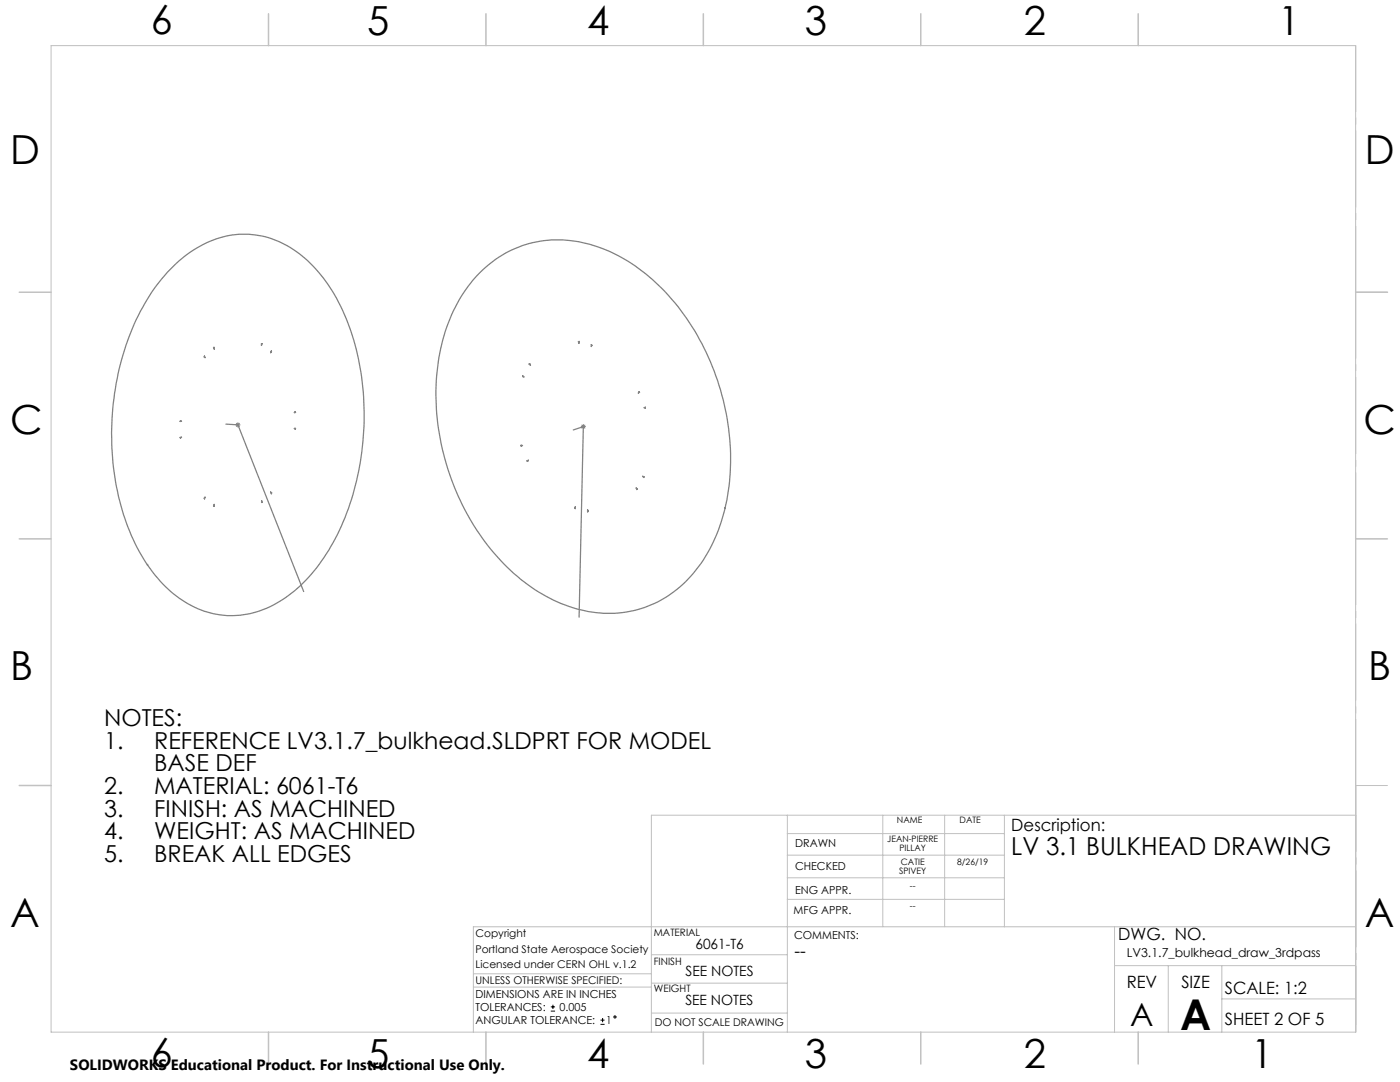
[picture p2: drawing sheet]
<svg xmlns="http://www.w3.org/2000/svg" width="279mm" height="216mm" viewBox="0 0 279 216" stroke-linecap="round" stroke-linejoin="round" font-family="sans-serif">
<g fill="none" stroke="#000" stroke-width=".2">
<path d="M109.9 201.8h.9M109.9 200.9h.9M110.3 200.5v.8M119.8 204.4h.9M119.8 203.6h.9M120.3 203.1v.9"/>
<circle cx="122.7" cy="202.9" r=".21"/>
</g>
<path d="M47 84.8h1M47.1 84.4l.7 .7M47.5 84.3v1M47.8 84.4l-.7 .7M52.2 99.9v.4M115.9 85.1h1M116.1 84.8l.7 .7M116.4 84.6v1M116.8 84.8l-.7 .7M117.3 101.7l.1 .4" fill="none" stroke="#808080" stroke-width=".2"/>
<g fill="none" stroke="#808080" stroke-width=".25">
<path d="M33.4 54.4a21.3 21.3 0 0 1 14.9-7.7 19.2 19.2 0 0 1 15.2 7.5 41.2 41.2 0 0 1 8.8 22 54.1 54.1 0 0 1-6.7 33.6 27.3 27.3 0 0 1-13.7 12.1 17.7 17.7 0 0 1-18.3-4.3 35.7 35.7 0 0 1-9.7-17.7 54.8 54.8 0 0 1 4.6-38.6 33.6 33.6 0 0 1 4.9-6.9zM96 54.2a22.2 22.2 0 0 1 24.8-4.4 38.7 38.7 0 0 1 17.8 16.2 48.4 48.4 0 0 1 5.8 36.4 27.2 27.2 0 0 1-13.1 17.7 23.4 23.4 0 0 1-21.6-.7 41.5 41.5 0 0 1-17.8-19.5 46.7 46.7 0 0 1-2.8-34.6 28.5 28.5 0 0 1 6.9-11.1zM40.8 71l.1 .4-.2-.2zM42.6 69.3h.2v.4zM52.2 68.6h.1l-.1 .3zM54.2 70l-.2 .4zM104.3 75l.3 .2-.3-.1zM105.6 72.6h.1l.2 .3zM115.4 68.2l.2-.1-.1 .4zM118 68.8l.1 .1-.1 .2zM127.5 78.2l.1 .1-.2 .1zM35.9 87.3l.3-.1-.2 .2z"/>
<path d="M36 83.9l.2 .2h-.3zM40.9 99.2l-.1 .4-.1-.2zM45.1 84.6l2.4 .2 13.1 33.2M52.2 99.9l.1 .4h-.1zM54 98.2l.2 .2v.1zM58.7 85.5h.3l-.1 .2zM58.9 82.1l.1 .2h-.3zM104 88.8l.3 .1-.3 .1zM105.2 92l.2-.2-.1 .3zM114.4 85.8l2-.7-.8 38.1M127 97.4l.2 .2-.1 .1zM128.2 95l.3 .1v.2z"/>
<path d="M128.6 81.4l.2-.2v.2zM29.4 112.6h.1M42.8 100.6v.4h-.2zM114.8 101.1v.4l-.1-.1zM117.3 101.7l.1 .4h-.1zM144.7 101.4h.1"/>
</g>
<path d="M270.6 9.1v49.2M270.6 58.3v49.2M270.6 107.5v49.2M270.6 156.7v49.2" fill="none" stroke="#c0c0c0" stroke-width=".2" stroke-dasharray="15.2 1.3 1.3 1.3" stroke-dashoffset="2.1"/>
<g fill="none" stroke="#c0c0c0" stroke-width=".2">
<path d="M10.2 9.1h260.3v196.9h-260.3zM270.5 58.3h6.4M270.5 156.7h6.4M157.1 162.7v43.3M157.1 175.2h43.3M157.1 170.6h43.3M157.1 166.3h43.3M157.1 179.5h43.3M176.2 162.7v22.2M188.5 162.7v22.2M200.4 162.7v22.2M270.6 162.7h-140.6v43.3"/>
<path d="M94.5 197h35.5M94.5 194.3h35.5M130 196.2h27.1M130 190.5h27.1M222.4 184.9v21.1M222.4 192.7h48.1M233.2 192.7v13.3M243.8 199.3h26.7M243.8 192.7v13.3M270.5 184.9h-176v21.1M130 202.1h27.1"/>
</g>
<g fill="none" stroke="#c0c0c0" stroke-width=".3">
<path d="M53.6 2.8v6.3M97 2.8v6.3M140.4 2.8v6.3M183.8 2.8v6.3M227.2 2.8v6.3M3.8 58.3h6.4M270.5 58.3h6.4M3.8 107.5h6.4M270.5 107.5h6.4M3.8 156.7h6.4M53.6 206v6.3M97 206v6.3"/>
<path d="M140.4 206v6.3M183.8 206v6.3M227.2 206v6.3"/>
</g>
<text font-size="8.5" x="235.5" y="205.4">A</text>
<g font-size="8">
<text x="30.1" y="6.8">6</text>
<text x="73.3" y="6.9">5</text>
<text x="117.2" y="6.9">4</text>
<text x="160.6" y="6.9">3</text>
<text x="204.3" y="6.9">2</text>
<text x="255.1" y="6.9">1</text>
<text x="2.1" y="32.7">D</text>
<text x="272.4" y="32.7">D</text>
<text x="2.1" y="86.5">C</text>
<text x="272.1" y="86.5">C</text>
<text x="2.1" y="135.6">B</text>
<text x="273.1" y="135.6">B</text>
<text x="2.1" y="185.1">A</text>
<text x="272.4" y="185.1">A</text>
<text x="30.1" y="213">6</text>
<text x="73.3" y="213.1">5</text>
<text x="117.2" y="213.1">4</text>
<text x="160.6" y="213.1">3</text>
<text x="204.3" y="213.1">2</text>
<text x="249.7" y="213.1">1</text>
</g>
<text font-size="6.3" x="225.6" y="204.6">A</text>
<text font-size="4.9" x="201.8" y="170.7">LV 3.1 BULKHEAD DRAWING</text>
<g font-size="4.7">
<text x="20.8" y="144.8">NOTES:</text>
<text x="20.8" y="149.4">1.</text>
<text x="30.8" y="149.4">REFERENCE LV3.1.7_bulkhead.SLDPRT FOR MODEL</text>
<text x="30.8" y="153.9">BASE DEF</text>
<text x="20.8" y="158.4">2.</text>
<text x="30.8" y="158.4">MATERIAL: 6061-T6</text>
<text x="20.8" y="163">3.</text>
<text x="20.8" y="167.5">4.</text>
<text x="30.8" y="163">FINISH: AS MACHINED</text>
<text x="30.8" y="167.5">WEIGHT: AS MACHINED</text>
<text x="20.8" y="172">5.</text>
<text x="30.8" y="172">BREAK ALL EDGES</text>
</g>
<text font-size="3.5" x="158.6" y="190.9">--</text>
<g font-size="3.4">
<text x="201.8" y="165.9">Description:</text>
<text x="223.2" y="187.6">DWG. NO.</text>
<text x="224.9" y="197.2">REV</text>
<text x="235.8" y="197.2">SIZE</text>
<text x="244.4" y="198.4">SCALE: 1:2</text>
<text x="244.4" y="204.6">SHEET 2 OF 5</text>
</g>
<text font-size="3" x="14" y="213.5">SOLIDWORKS Educational Product. For Instructional Use Only.</text>
<g font-size="2.8">
<text x="138.8" y="189.3">6061-T6</text>
<text x="136.8" y="194.8">SEE NOTES</text>
<text x="136.8" y="200.6">SEE NOTES</text>
</g>
<text font-size="2.5" x="224.9" y="190.9">LV3.1.7_bulkhead_draw_3rdpass</text>
<g font-size="2.2">
<text x="158.7" y="169">DRAWN</text>
<text x="158.7" y="173.5">CHECKED</text>
<text x="158.7" y="178.3">ENG APPR.</text>
<text x="158.4" y="182.4">MFG APPR.</text>
<text x="158.5" y="187.4">COMMENTS:</text>
<text x="94.9" y="199.1">DIMENSIONS ARE IN INCHES</text>
<text x="94.9" y="201.7">TOLERANCES:</text>
<text x="111.7" y="201.7">0.005</text>
<text x="94.9" y="204.4">ANGULAR TOLERANCE:</text>
<text x="121" y="204.4">1</text>
</g>
<g font-size="2.1">
<text x="94.9" y="187">Copyright</text>
<text x="94.9" y="190.1">Portland State Aerospace Society</text>
<text x="94.9" y="196.4">UNLESS OTHERWISE SPECIFIED:</text>
<text x="94.9" y="193.2">Licensed under CERN OHL v.1.2</text>
<text x="130.7" y="204.6">DO NOT SCALE DRAWING</text>
</g>
<g font-size="2">
<text x="130.5" y="186.8">MATERIAL</text>
<text x="130.5" y="192.5">FINISH</text>
<text x="130.5" y="198">WEIGHT</text>
</g>
<g font-size="1.8">
<text x="177.1" y="168">JEAN-PIERRE</text>
<text x="179" y="164.3">NAME</text>
<text x="191.5" y="164.3">DATE</text>
<text x="179.5" y="169.7">PILLAY</text>
<text x="179.8" y="172.6">CATIE</text>
<text x="191" y="172.6">8/26/19</text>
<text x="179.5" y="174.3">SPIVEY</text>
<text x="181.6" y="177.4">--</text>
<text x="181.6" y="181.4">--</text>
</g>
</svg>
